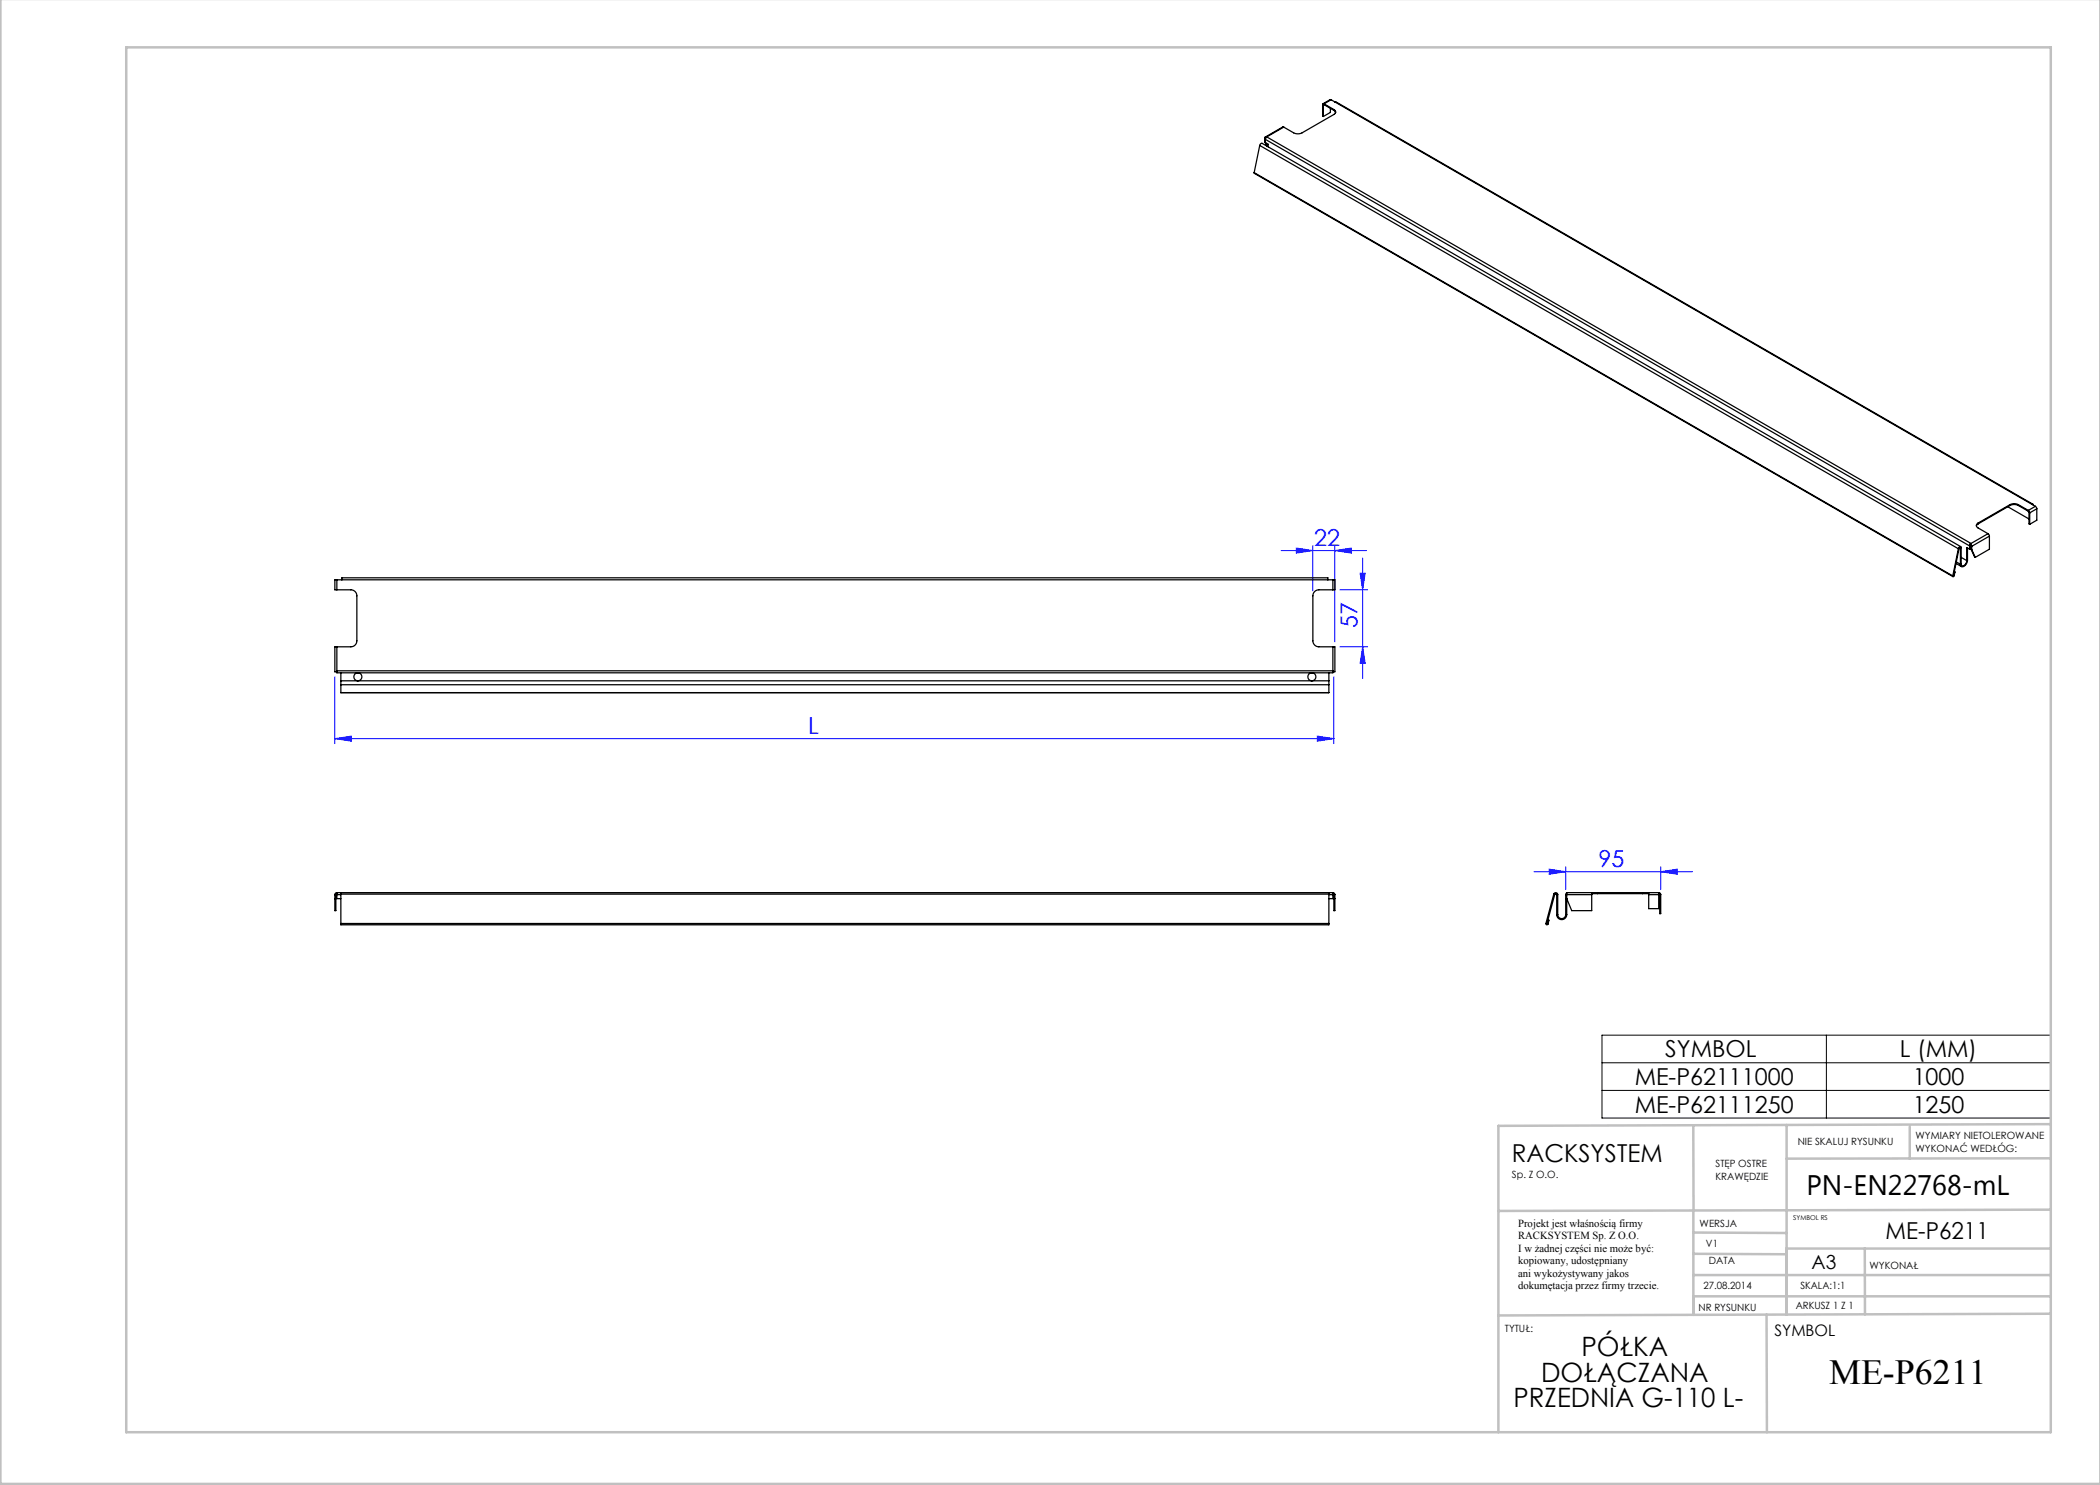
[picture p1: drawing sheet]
<svg xmlns="http://www.w3.org/2000/svg" width="420mm" height="297mm" viewBox="0 0 420 297" stroke-linecap="round" stroke-linejoin="round" font-family="sans-serif">
<g fill="none" stroke="#00f" stroke-width=".2">
<path d="M256.2 110.1h17.1M259.3 109.6l3.3 .5-3.3 .5zM262.6 109.1v9.1M267 110.1l3.3-.5v1zM267 109.1v19.3M268 118h5.5M272 114.7h1l-.5 3.3zM272.5 111.6v24.1M67 135.4v13.3M266.8 135.4v13.3M268 129.4h5.5M272.5 129.4l.5 3.3h-1z"/>
<path d="M67 147.7l3.3-.5v1zM67 147.7h199.8M263.5 147.2l3.3 .5-3.3 .5zM306.8 174.3h31.7M309.8 173.8l3.3 .5-3.3 .6zM313.1 173.3v4.6M332.1 174.3l3.3-.5v1.1zM332.1 173.3v4.6"/>
</g>
<path d="M320.4 207h89.8v16.6h-89.8zM320.4 212.6h89.8M320.4 218.1h89.8M365.3 207v16.6" fill="none" stroke="#000" stroke-width=".2"/>
<g fill="none" stroke="#c0c0c0" stroke-width=".5">
<path d="M.1 -.1v296.9h419.9M25.2 9.5h385v276.9h-385zM338.7 225.2v16.9M357.3 225v37.9M382 225.4v6.3M410.1 224.8l-110.4 .4v61.2M410.1 231.7h-52.8M338.7 259.3h71.5M338.7 255h71.5M338.7 250.8l18.6 .1M338.7 246.5l18.6 .1M338.7 242.1v20.9"/>
<path d="M373 249.7v13.2M410.1 241.9l-110.4 .3M410.2 249.7h-52.9v13.2M353.3 262.9l.1 23.5M410.2 262.7l-110.5 .4"/>
</g>
<g fill="#00f">
<path d="M67 147.7l3.3-.5v1zM263.5 147.2l3.3 .5-3.3 .5zM259.3 109.6l3.3 .5-3.3 .5zM267 110.1l3.3-.5v1z"/>
<path d="M272 114.7h1l-.5 3.3zM272.5 129.4l.5 3.3h-1z"/>
<path d="M309.8 173.8l3.3 .5-3.3 .6zM332.1 174.3l3.3-.5v1.1z"/>
</g>
<g fill="none" stroke="#000" stroke-width=".25">
<path d="M266.2 20l-.2-.1-1.4 .8M266.2 20l-1.4 .8M266.2 20l140.2 80.9M250.8 34.5l.1 .2 139.7 80.6M250.8 34.5l139.8 80.7M251.9 29.1l.3-.4h.2l139.7 80.6M251.9 29.1l-1.1 5.4M251.9 29.1l139.8 80.6M252.9 27.6l.2 .1M252.9 28.3l.2 .1M252.9 27.6v.7M252.9 28.3l.4 .9"/>
<path d="M253.1 27.7v.8l.5 .4v.5M253.1 27.7h.1M253.1 27.6v.1M253.2 28.6l.3 .7M253.2 27.5l-.1 .4 140.8 81.3M253.2 27.5l-.2-.1-.1 .2M253.2 27.5h.1M253.4 27.4l-.2 .1M253.4 27.4l140.8 81.3M256.7 25.4h-.2l-3.5 2M256.7 25.4l-3.3 2M264.5 20.9l.2 .1"/>
<path d="M264.5 20.9v2.3l.2 .1M264.7 21v2.3M264.8 20.8l-.2-.1-.1 .2M264.8 20.9l-.1 .1M264.8 20.8l2 1.1M264.8 20.8v.1M264.8 20.9l2 1.2M266.1 21.7v.8l-1.4 .8M266.8 21.9a.52 .52 0 0 1 .3 .5 .52 .52 0 0 1-.3 .5l-6.4 3.7a1.87 1.87 0 0 1-1.7 0l-2-1.2M266.8 22.1l.3 .4M266.8 21.9v.2M266.9 20.4l.2-.1 139.5 80.5"/>
<path d="M267.1 22.3v.3M67.4 118h2.8a1.2 1.2 0 0 1 1.2 1.2v9a1.2 1.2 0 0 1-1.2 1.2h-2.8M67.4 116h-.4v2h.4M67.4 116v2M67.4 116h199.2M68.4 116v-.4h197.2v.4M266.6 118h-2.8a1.2 1.2 0 0 0-1.2 1.2v9a1.2 1.2 0 0 0 1.2 1.2h2.8M266.6 116h.4v2h-.4M266.6 116v2M390.7 115.2h.1M390.7 115.1h.1M390.8 114.4h.1"/>
<path d="M390.8 115.1l-.1 .2-.1-.1M390.8 115.1l-.2 .1M390.9 114.3l.1 .1M391 114.4h-.1M391 114.4l-.2 .7M391.2 112.7l1.1 .6M391.3 112.4l.8 .5M391.7 109.7l-1.1 5.5M391.8 109.7l-1.1 5.5M391.8 109.7h-.1M391.9 109.5l.2 .1M392.1 109.6l-.1-.1-.2 .2"/>
<path d="M392.1 109.6v3.3M392.2 109.5l-.2-.2-.3 .4M392.2 109.5l-.1 .1M392.2 109.5v3.3M392.2 112.8l-.1 .1M392.2 111.5l1.2 .6M393.4 112.1a.88 .88 0 0 1-1.1 1l-.1-.3M393.5 112a1.24 1.24 0 0 1-1.2 1.3l-.2-.4M393.5 112l-.1 .1M393.5 109.6v2.4M393.9 109.8l-.5-.3v2.6M393.9 109.2v.6"/>
<path d="M394.1 108.8l.2 .5M394.1 108.8l.1 .4M394.1 108.8l-.2 .4M394.1 109.1v.7h-.2M394.1 109.1l-.2 .1M394.1 109v.1M394.2 109.2l.1 .1M394.2 109.8l.1 .1M394.2 109.2v.6M394.2 109.8l.9 1.7M394.3 109.9l.8 1.6M394.3 109.3v.6"/>
<path d="M395.6 104.6a.52 .52 0 0 0-.3 .5 .52 .52 0 0 0 .3 .5l2 1.1M395.6 104.8l-.3 .4M395.6 104.6v.2M397.6 106.7l.3 .5M397.6 106.7l-3.5 2.1M397.9 107.2l-3.6 2.1M397.9 107.2v2.6l-2.8 1.7M401.6 101.3l4.2 2.5M402 100.9a1.87 1.87 0 0 1 1.7 0M402 101.1a1.87 1.87 0 0 1 1.7 0M402 100.9l-6.4 3.7M402 100.9v.2"/>
<path d="M402 101.1l-6.4 3.7M403.7 100.9l2 1.2M403.7 100.9v.2M403.7 101.1l2 1.1M405.7 102.1l.2 .5M405.7 102.2l.1 .3M405.7 102.1v.1M405.8 102.5l.1 .1M405.8 102.5v2.3l.1 .1M405.9 102.6v2.3M406.4 100.9l.2-.1 .1 .2M406.4 100.9l.7 .4"/>
<path d="M407.1 101.3l.3 .5M407.1 101.3l-1.4 .8M407.4 101.8v2.2l-1.5 .9M407.4 101.8l-1.5 .8M67.4 129.4h-.4v5h.4M67.4 134.4v.2h199.2v-.2M67.4 129.4v5M67.4 134.2h199.2M68.2 136.2v.7M68.2 134.6v1.6M68.2 136.9v1.6h197.6v-1.6M68.2 136.9h197.6"/>
<path d="M68.2 136.2h197.6M68.2 138.5h197.6M265.8 136.2v.7M265.8 134.6v1.6M266.6 129.4h.4v5h-.4M266.6 129.4v5M67 179.7h.2M67 178.9h.2M67 178.9v3.2h.2v-3.2M67.4 178.5v.4M67.4 178.7l-.2 .2M67.4 178.5l-.3 .1-.1 .3"/>
<path d="M67.4 178.5h199.2M67.4 178.9v.8h.8M67.4 178.9h.8M68.2 178.5v.3M68.2 178.8v5.9M68.2 178.8h197.6M265.8 178.5v.3M265.8 178.8v5.9M265.8 178.9h.8M266.6 178.5v.4M266.6 178.7l.2 .2M266.6 178.5l.3 .1 .1 .3"/>
<path d="M266.6 178.9v.8h-.8M266.8 179.7h.2M266.8 178.9h.2M266.8 178.9v3.2h.2v-3.2M310.8 178.8a.4 .4 0 0 1 .4-.3 .4 .4 0 0 1 .3 .4M310.8 178.8l-1.6 5.9M310.8 178.8l.2 .1M311 178.9a.2 .2 0 0 1 .2-.2 .2 .2 0 0 1 .1 .2M311 178.9l-1.6 5.9M311.3 178.9h.2M311.3 178.9v4M311.5 178.9v4"/>
<path d="M313.1 178.9h5.2M313.1 178.9v4M313.3 178.6l-.2 .3M318.3 178.5v.4M318.3 178.5h-5v4.4M318.3 178.7h1.2M318.3 178.5h1.2M318.3 178.9v3.2h-4l-1-2.4h-.2M319.5 178.5h9M319.5 178.5v.2M319.5 178.7h9M328.5 178.7h1.2"/>
<path d="M328.5 178.5h1.2M328.5 178.5v.2M329.7 178.5v.4M329.7 178.5h2M329.7 178.9h2M329.7 178.9v2.8h2v-2.8M331.7 178.5v.4M331.7 178.7l.2 .2M331.7 178.5l.3 .1 .1 .3M331.9 178.9h.2M331.9 178.9v3.8h.2v-3.8M68.2 184.7v.3h197.6v-.3"/>
<path d="M68.2 184.7h197.6M309.2 184.7a.21 .21 0 0 0 .1 .3 .21 .21 0 0 0 .3-.2M309.2 184.7l.2 .1M309.4 184.8h.1M309.4 184.8h.2M309.6 184h.2l-.2 .8M311.3 182.9a1 1 0 0 0 1 1 1 1 0 0 0 1-1M311.3 182.9h.2M311.5 182.9a.8 .8 0 0 0 .8 .8 .8 .8 0 0 0 .8-.8M313.1 182.9h.2"/>
<circle cx="71.6" cy="135.4" r=".8"/>
<circle cx="262.4" cy="135.4" r=".8"/>
</g>
<text font-size="7.1" x="365.8" y="276.7">ME-P6211</text>
<text font-size="5.6" x="361.3" y="239.1">PN-EN22768-mL</text>
<g font-size="5.3">
<text x="316.3" y="271.3">PÓŁKA</text>
<text x="302.7" y="281.5">PRZEDNIA G-110 L-</text>
<text x="308.2" y="276.4">DOŁĄCZANA</text>
</g>
<text font-size="4.9" x="302.4" y="232.4">RACKSYSTEM</text>
<g font-size="4.7" fill="#00f">
<text x="262.8" y="109.1">22</text>
<text x="271.5" y="125.6" transform="rotate(-90 271.5 125.6)">57</text>
<text x="161.6" y="146.7">L</text>
<text x="319.7" y="173.3">95</text>
</g>
<g font-size="4.7">
<text x="333.1" y="211.5">SYMBOL</text>
<text x="380" y="211.5">L (MM)</text>
<text x="326.9" y="217">ME-P62111000</text>
<text x="382.5" y="217">1000</text>
<text x="326.9" y="222.5">ME-P62111250</text>
<text x="382.5" y="222.5">1250</text>
<text x="377.1" y="247.8">ME-P6211</text>
</g>
<text font-size="3.9" x="362.3" y="253.8">A3</text>
<text font-size="3.2" x="354.9" y="267.2">SYMBOL</text>
<g font-size="2.2">
<text x="303.6" y="245.3">Projekt jest właśnością firmy</text>
<text x="303.6" y="247.8">RACKSYSTEM Sp. Z O.O.</text>
<text x="303.6" y="250.3">I w żadnej części nie może być:</text>
<text x="303.6" y="252.8">kopiowany, udostępniany</text>
<text x="303.6" y="255.3">ani wykożystywany jakos</text>
<text x="303.6" y="257.8">dokumętacja przez firmy trzecie.</text>
</g>
<g font-size="2">
<text x="383.1" y="227.9">WYMIARY NIETOLEROWANE</text>
<text x="343.1" y="233.4">STĘP OSTRE</text>
<text x="359.5" y="228.9">NIE SKALUJ RYSUNKU</text>
<text x="383.1" y="230.4">WYKONAĆ WEDŁÓG:</text>
<text x="302.4" y="235.5">Sp. Z O.O.</text>
<text x="343.1" y="235.9">KRAWĘDZIE</text>
<text x="339.9" y="245.4">WERSJA</text>
<text x="341.2" y="249.4">V1</text>
<text x="340.7" y="257.7">27.08.2014</text>
<text x="341.8" y="252.9">DATA</text>
<text x="360.1" y="257.7">SKALA:1:1</text>
<text x="373.9" y="253.8">WYKONAŁ</text>
<text x="339.7" y="262.3">NR RYSUNKU</text>
<text x="359.1" y="261.8">ARKUSZ 1 Z 1</text>
<text x="301" y="266.4">TYTUŁ:</text>
</g>
<text font-size="1.3" x="358.7" y="244">SYMBOL RS</text>
</svg>
